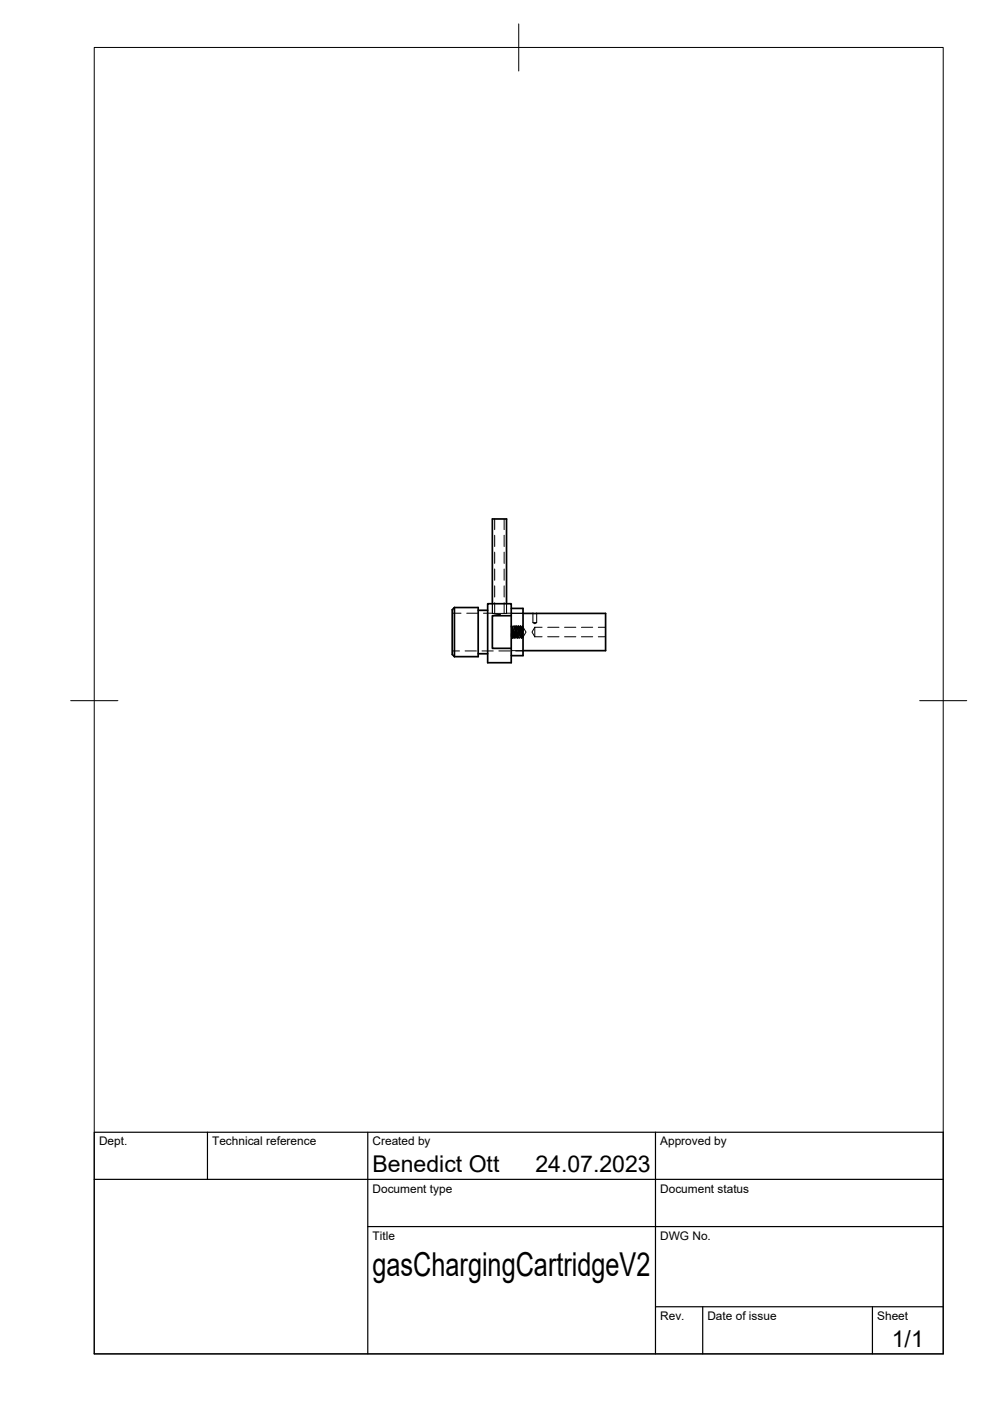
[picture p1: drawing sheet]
<svg xmlns="http://www.w3.org/2000/svg" width="210mm" height="297mm" viewBox="0 0 210 297" stroke-linecap="round" stroke-linejoin="round" font-family="sans-serif">
<!-- layer: Hidden -->
<g fill="none" stroke="#000" stroke-width=".21">
<path d="M104.9 110v2.3M104.9 113.5v2.4M104.9 117.1v2.4M106.9 110v2.3M106.9 113.5v2.4M106.9 117.1v2.4M95.9 130h1.8M95.9 138h1.5M98.6 138h2.4M99 130h2.3M102.2 138h2.4M102.5 130h1.9l1.7 .3"/>
<path d="M104.4 128v2.1h3v-2.1M104.9 120.6v2.4M104.9 124.2v2.4M104.9 127.8v2.3M105.8 138h2.4M106.9 120.6v2.4M106.9 124.2v2.4M106.9 127.8v2.3M108.4 132.7h.1M108.4 135.1l.2 .2M108.4 138h2.5M108.4 130.1h2.5"/>
<path d="M108.4 132.7l.1 .3 .3-.3 .3 .3 .1-.3M108.5 134l-.1-1.3 .1 1.4M108.6 135.3l.1-.2 .3 .2 .1-.2 .3 .2 .1-.2 .3 .2 .2-.2 .2 .2M108.6 133.1l-.2 2 .1-2.1 .1 .3M108.7 132.9l-.1 2.4M108.8 133l-.2 2.3v-.1M108.9 133.7l.1 1.6 .1-.8M108.9 133.6l.1 1.7 .1-.7M108.9 133.3l-.2 1.8v-.6M109 133.8l-.1 1.3-.2-1.2M109 133.8l.1 1.3 .1-1.2M109.1 133.3l.1 1.8v-2.4l-.1 .6"/>
<path d="M109.1 133.4l.1-.7 .1 1.7M109.2 132.7h.1M109.2 132.7l.1 .3 .3-.3 .1 .3M109.3 138h1.6M109.4 133.1l.1 2 .1-.5M109.4 133.3l.1-.3 .1 1.9M109.6 133v-.3l-.2 2.2M109.6 132.8v-.1l-.1 2.3M109.7 133.4v-.4l.2 1.8M109.7 134l.1 1.3 .1-1.1M109.7 133h.2M109.7 134l.2-1 .1 1.3"/>
<path d="M109.9 134.1l-.1 1.2-.1-1.2M109.9 132.9l.1-.2 .1 2.2M110 133v-.3l.2 2.1M110 132.7l-.2 .3M110 132.7h.1M110 132.7l.1 .3 .3-.3 .2 .3 .2-.3M110 134.1l.1-1.1 .1 1.1M110.2 135.3h.1M110.3 133.6l-.1-.6-.1 1.7M110.4 133.4v-.7l-.1 1.7M110.5 133.3l-.1-.6-.1 1.9M110.6 133.4l-.1-.4-.1 1.8"/>
<path d="M110.6 133l-.2 2.1v-.3M110.7 133.6l-.1 1.7-.1-.7M110.7 133.7l-.1 1.6-.1-.8M110.7 134.1l.1 1 .1-.3M110.8 132.7h.1M110.8 133l.1 1.3M110.8 132.7l.1 .2M110.8 132.9l.1 .8M110.9 130h-3.6M110.9 133.2l-.2 1.9v-.5M110.9 133l.6 1-.6 1.1M110.9 135.2l-.2-.1-.1 .2-.2-.2-.2 .2"/>
<path d="M113 132h.8M113 130.1v1.9l.4 .3 .4-.3v-1.9M113.4 133v2M113.4 133l-.6 1 .6 1M113.4 135h1.5M113.4 133h1.5M116.1 135h2.4M116.1 133h2.4M119.7 135h2.4M119.7 133h2.4M123.3 135h2.4M123.3 133h2.4"/>
<path d="M126.9 135h1.5M126.9 133h1.5"/>
</g>
<!-- layer: Visible -->
<path d="M96.4 128.8l-.5 .5v9.5l.5 .4M96.4 128.8v10.4M96.4 128.8h5v10.4h-5M101.4 129.4h2M101.4 138.6h2M103.4 128h5v12.5h-5zM104.4 128v-18h3v18M108.4 129h2.5v10h-2.5M108.4 130.5h-4v7h4M110.9 130.1h17.5v7.9h-17.5" fill="none" stroke="#000" stroke-width=".36"/>
<!-- layer: BORDER -->
<path d="M20 10.1h180v276.9h-180zM110 5.1v10M15 148.6h10M195 148.6h10" fill="none" stroke="#000" stroke-width=".21"/>
<!-- layer: TITLEBLOCK -->
<path d="M20 240.1h180v46.9h-180zM20 250h180M44 240.1v9.9M78 240.1v46.9M139 240.1v46.9M78 260.1h122M139 277.1h61M149 277.1v9.9M185 277.1v9.9" fill="none" stroke="#000" stroke-width=".25"/>
<text font-size="7" x="79" y="270.6">gasChargingCartridgeV2</text>
<g font-size="4.9">
<text x="79" y="248.5">Benedict Ott</text>
<text x="113.5" y="248.5">24.07.2023</text>
<text x="189.1" y="285.7">1/1</text>
</g>
<g font-size="2.5">
<text x="21" y="242.9">Dept.</text>
<text x="45" y="242.9">Technical reference</text>
<text x="79" y="242.9">Created by</text>
<text x="140" y="242.9">Approved by</text>
<text x="79" y="252.8">Document type</text>
<text x="140" y="252.8">Document status</text>
<text x="79" y="262.9">Title</text>
<text x="140" y="262.9">DWG No.</text>
<text x="140" y="279.9">Rev.</text>
<text x="150" y="279.9">Date of issue</text>
<text x="186" y="279.9">Sheet</text>
</g>
</svg>
